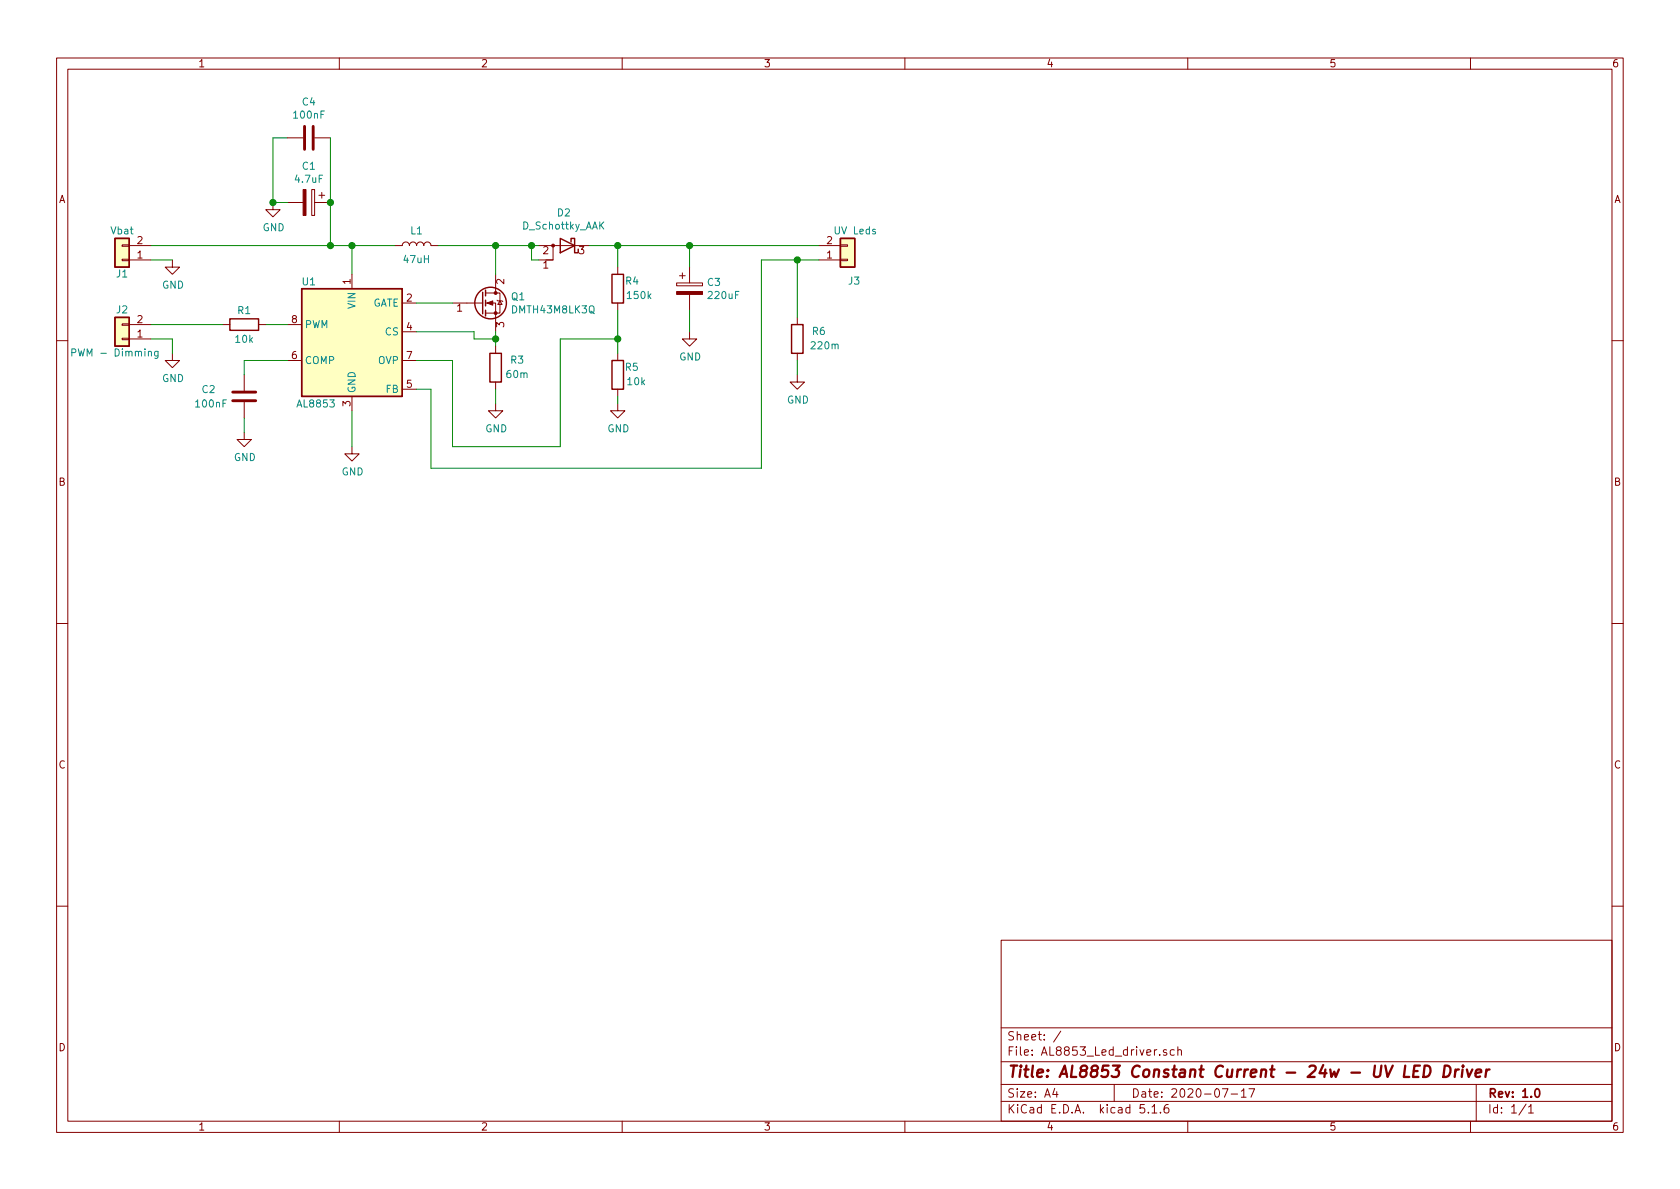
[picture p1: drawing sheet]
EESchema Schematic File Version 4
EELAYER 30 0
EELAYER END
$Descr A4 11693 8268
encoding utf-8
Sheet 1 1
Title "AL8853 Constant Current - 24w - UV LED Driver"
Date "2020-07-17"
Rev "1.0"
Comp ""
Comment1 ""
Comment2 ""
Comment3 ""
Comment4 ""
$EndDescr
$Comp
L Device:R R3
U 1 1
P 3450 2550
F 0 "R3" H 3300 2500 50  0000 C CNN
F 1 "60m" H 3300 2600 50  0000 C CNN
F 2 "Resistor_SMD:R_2010_5025Metric" V 3380 2550 50  0001 C CNN
F 3 "~" H 3450 2550 50  0001 C CNN
F 4 "Vishay / Dale" H 3450 2550 50  0001 C CNN "Mfr"
F 5 "WSLT2010R0600FEB18 " H 3450 2550 50  0001 C CNN "Mfr #"
F 6 "$1.04" H 3450 2550 50  0001 C CNN "Price"
	1    3450 2550
	-1   0    0    1   
$EndComp
$Comp
L Device:L L1
U 1 1
P 2900 1700
F 0 "L1" V 3000 1700 50  0000 C CNN
F 1 "47uH" V 2800 1700 50  0000 C CNN
F 2 "AL8853_Led_driver:L_Bourns_SRP1265A" H 2900 1700 50  0001 C CNN
F 3 "https://www.mouser.com/datasheet/2/54/srp1265a-1391487.pdf" H 2900 1700 50  0001 C CNN
F 4 "Bourns" V 2900 1700 50  0001 C CNN "Mfr"
F 5 "SRP1265A-470M" V 2900 1700 50  0001 C CNN "Mfr #"
F 6 "$1.46" V 2900 1700 50  0001 C CNN "Price"
	1    2900 1700
	0    -1   -1   0   
$EndComp
$Comp
L Device:Q_NMOS_GDS Q1
U 1 1
P 3350 2100
F 0 "Q1" H 3554 2146 50  0000 L CNN
F 1 "DMTH43M8LK3Q" H 3554 2055 50  0000 L CNN
F 2 "Package_TO_SOT_SMD:TO-252-2" H 3550 2200 50  0001 C CNN
F 3 "https://www.mouser.com/datasheet/2/115/DMTH43M8LK3Q-1142739.pdf" H 3350 2100 50  0001 C CNN
F 4 "Diodes Incorporated" H 3350 2100 50  0001 C CNN "Mfr"
F 5 "DMTH43M8LK3Q-13" H 3350 2100 50  0001 C CNN "Mfr #"
F 6 "$0.86" H 3350 2100 50  0001 C CNN "Price"
	1    3350 2100
	1    0    0    -1  
$EndComp
$Comp
L Device:R R4
U 1 1
P 4300 2000
F 0 "R4" H 4200 1950 50  0000 C CNN
F 1 "150k" H 4150 2050 50  0000 C CNN
F 2 "Resistor_SMD:R_1206_3216Metric" V 4230 2000 50  0001 C CNN
F 3 "https://www.mouser.fr/datasheet/2/427/dcrcwe3-1762152.pdf" H 4300 2000 50  0001 C CNN
F 4 "Vishay / Dale" H 4300 2000 50  0001 C CNN "Mfr"
F 5 "CRCW1206150KJNEA" H 4300 2000 50  0001 C CNN "Mfr #"
F 6 "$0.10" H 4300 2000 50  0001 C CNN "Price"
	1    4300 2000
	-1   0    0    1   
$EndComp
$Comp
L Device:R R5
U 1 1
P 4300 2600
F 0 "R5" H 4150 2550 50  0000 L CNN
F 1 "10k" H 4100 2650 50  0000 L CNN
F 2 "Resistor_SMD:R_1206_3216Metric" V 4230 2600 50  0001 C CNN
F 3 "https://www.mouser.fr/datasheet/2/427/crcwce3-1762584.pdf" H 4300 2600 50  0001 C CNN
F 4 "Vishay / Dale" H 4300 2600 50  0001 C CNN "Mfr"
F 5 "CRCW120610K0JNEAC" H 4300 2600 50  0001 C CNN "Mfr #"
F 6 "$0.10" H 4300 2600 50  0001 C CNN "Price"
	1    4300 2600
	-1   0    0    1   
$EndComp
$Comp
L Device:CP C3
U 1 1
P 4800 2000
F 0 "C3" H 4918 2046 50  0000 L CNN
F 1 "220uF" H 4918 1955 50  0000 L CNN
F 2 "Capacitor_SMD:CP_Elec_8x10" H 4838 1850 50  0001 C CNN
F 3 "https://www.mouser.com/datasheet/2/293/e-ucm-883824.pdf" H 4800 2000 50  0001 C CNN
F 4 "UCM1H221MNL1GS" H 4800 2000 50  0001 C CNN "Mfr #"
F 5 "$1.00" H 4800 2000 50  0001 C CNN "Price"
F 6 "Nichicon" H 4800 2000 50  0001 C CNN "Mfr"
	1    4800 2000
	1    0    0    -1  
$EndComp
$Comp
L Device:C C2
U 1 1
P 1700 2750
F 0 "C2" H 1400 2800 50  0000 L CNN
F 1 "100nF" H 1350 2700 50  0000 L CNN
F 2 "Capacitor_SMD:C_1206_3216Metric" H 1738 2600 50  0001 C CNN
F 3 "https://www.mouser.com/datasheet/2/212/KEM_C1002_X7R_SMD-1102033.pdf" H 1700 2750 50  0001 C CNN
F 4 "C1206C104K5RAC7210 " H 1700 2750 50  0001 C CNN "Mfr #"
F 5 "$0.12" H 1700 2750 50  0001 C CNN "Price"
F 6 "KEMET" H 1700 2750 50  0001 C CNN "Mfr"
	1    1700 2750
	1    0    0    -1  
$EndComp
$Comp
L power:GND #PWR04
U 1 1
P 2450 3100
F 0 "#PWR04" H 2450 2850 50  0001 C CNN
F 1 "GND" H 2455 2927 50  0000 C CNN
F 2 "" H 2450 3100 50  0001 C CNN
F 3 "" H 2450 3100 50  0001 C CNN
	1    2450 3100
	1    0    0    -1  
$EndComp
$Comp
L power:GND #PWR02
U 1 1
P 1700 3000
F 0 "#PWR02" H 1700 2750 50  0001 C CNN
F 1 "GND" H 1705 2827 50  0000 C CNN
F 2 "" H 1700 3000 50  0001 C CNN
F 3 "" H 1700 3000 50  0001 C CNN
	1    1700 3000
	1    0    0    -1  
$EndComp
$Comp
L power:GND #PWR05
U 1 1
P 3450 2800
F 0 "#PWR05" H 3450 2550 50  0001 C CNN
F 1 "GND" H 3455 2627 50  0000 C CNN
F 2 "" H 3450 2800 50  0001 C CNN
F 3 "" H 3450 2800 50  0001 C CNN
	1    3450 2800
	1    0    0    -1  
$EndComp
$Comp
L Device:R R6
U 1 1
P 5550 2350
F 0 "R6" H 5400 2300 50  0000 C CNN
F 1 "220m" H 5250 2400 50  0000 L CNN
F 2 "Resistor_SMD:R_1206_3216Metric" V 5480 2350 50  0001 C CNN
F 3 "https://www.mouser.com/datasheet/2/427/rcwe-1761813.pdf" H 5550 2350 50  0001 C CNN
F 4 "Vishay / Dale" H 5550 2350 50  0001 C CNN "Mfr"
F 5 "RCWE1206R200FKEA " H 5550 2350 50  0001 C CNN "Mfr #"
F 6 "$0.65" H 5550 2350 50  0001 C CNN "Price"
	1    5550 2350
	-1   0    0    1   
$EndComp
$Comp
L power:GND #PWR06
U 1 1
P 4300 2800
F 0 "#PWR06" H 4300 2550 50  0001 C CNN
F 1 "GND" H 4305 2627 50  0000 C CNN
F 2 "" H 4300 2800 50  0001 C CNN
F 3 "" H 4300 2800 50  0001 C CNN
	1    4300 2800
	1    0    0    -1  
$EndComp
$Comp
L power:GND #PWR07
U 1 1
P 4800 2300
F 0 "#PWR07" H 4800 2050 50  0001 C CNN
F 1 "GND" H 4805 2127 50  0000 C CNN
F 2 "" H 4800 2300 50  0001 C CNN
F 3 "" H 4800 2300 50  0001 C CNN
	1    4800 2300
	1    0    0    -1  
$EndComp
$Comp
L power:GND #PWR08
U 1 1
P 5550 2600
F 0 "#PWR08" H 5550 2350 50  0001 C CNN
F 1 "GND" H 5555 2427 50  0000 C CNN
F 2 "" H 5550 2600 50  0001 C CNN
F 3 "" H 5550 2600 50  0001 C CNN
	1    5550 2600
	1    0    0    -1  
$EndComp
$Comp
L Device:R R1
U 1 1
P 1700 2250
F 0 "R1" V 1600 2250 50  0000 C CNN
F 1 "10k" V 1800 2250 50  0000 C CNN
F 2 "Resistor_SMD:R_1206_3216Metric" V 1630 2250 50  0001 C CNN
F 3 "https://www.mouser.fr/datasheet/2/427/crcwce3-1762584.pdf" H 1700 2250 50  0001 C CNN
F 4 "Vishay / Dale" V 1700 2250 50  0001 C CNN "Mfr"
F 5 "CRCW120610K0JNEAC" V 1700 2250 50  0001 C CNN "Mfr #"
F 6 "$0.10" V 1700 2250 50  0001 C CNN "Price"
	1    1700 2250
	0    1    1    0   
$EndComp
$Comp
L Device:CP C1
U 1 1
P 2150 1400
F 0 "C1" V 1895 1400 50  0000 C CNN
F 1 "4.7uF" V 1986 1400 50  0000 C CNN
F 2 "Capacitor_SMD:C_1206_3216Metric" H 2188 1250 50  0001 C CNN
F 3 "https://www.mouser.com/datasheet/2/212/KEM_C1002_X7R_SMD-1102033.pdf" H 2150 1400 50  0001 C CNN
F 4 "KEMET" V 2150 1400 50  0001 C CNN "Mfr"
F 5 "C1206C475K5RACTU" V 2150 1400 50  0001 C CNN "Mfr #"
F 6 "$0.28" V 2150 1400 50  0001 C CNN "Price"
	1    2150 1400
	0    1    1    0   
$EndComp
Wire Wire Line
	1700 2900 1700 3000
Wire Wire Line
	2450 2850 2450 3100
Wire Wire Line
	2000 2250 1850 2250
Wire Wire Line
	2000 2500 1700 2500
Wire Wire Line
	1700 2500 1700 2600
Wire Wire Line
	2900 2100 3150 2100
Wire Wire Line
	3450 2300 3450 2350
Wire Wire Line
	3300 2350 3450 2350
Connection ~ 3450 2350
Wire Wire Line
	3450 2350 3450 2400
Wire Wire Line
	3450 2700 3450 2800
Wire Wire Line
	2900 2500 3150 2500
Wire Wire Line
	3150 2500 3150 3100
Wire Wire Line
	3150 3100 3900 3100
Wire Wire Line
	3900 3100 3900 2350
Wire Wire Line
	3900 2350 4300 2350
Wire Wire Line
	4300 2350 4300 2450
Wire Wire Line
	4300 2150 4300 2350
Connection ~ 4300 2350
Wire Wire Line
	3450 1900 3450 1700
Wire Wire Line
	3450 1700 3050 1700
Wire Wire Line
	4800 1850 4800 1700
Wire Wire Line
	4300 1850 4300 1700
Wire Wire Line
	4300 1700 4800 1700
Wire Wire Line
	4300 2750 4300 2800
Wire Wire Line
	4800 2150 4800 2300
Wire Wire Line
	2900 2700 3000 2700
Wire Wire Line
	3000 2700 3000 3250
Wire Wire Line
	5550 2500 5550 2600
Wire Wire Line
	2450 1900 2450 1700
Connection ~ 2450 1700
Wire Wire Line
	2450 1700 2750 1700
$Comp
L power:GND #PWR03
U 1 1
P 1900 1400
F 0 "#PWR03" H 1900 1150 50  0001 C CNN
F 1 "GND" H 1905 1227 50  0000 C CNN
F 2 "" H 1900 1400 50  0001 C CNN
F 3 "" H 1900 1400 50  0001 C CNN
	1    1900 1400
	1    0    0    -1  
$EndComp
Wire Wire Line
	1900 1400 2000 1400
Connection ~ 2300 1700
Wire Wire Line
	2300 1700 2450 1700
Wire Wire Line
	2900 2300 3300 2300
Wire Wire Line
	3300 2300 3300 2350
$Comp
L Device:D_Schottky_AAK D2
U 1 1
P 3950 1700
F 0 "D2" H 3975 1475 50  0000 C CNN
F 1 "D_Schottky_AAK" H 3975 1566 50  0000 C CNN
F 2 "AL8853_Led_driver:Nexperia_CFP15_SOT-1289" H 3950 1700 50  0001 C CNN
F 3 "https://www.mouser.com/datasheet/2/916/PMEG045V100EPD-1320491.pdf" H 3950 1700 50  0001 C CNN
F 4 "Nexperia" H 3950 1700 50  0001 C CNN "Mfr"
F 5 "PMEG045V100EPDAZ" H 3950 1700 50  0001 C CNN "Mfr #"
F 6 "$0.63" H 3950 1700 50  0001 C CNN "Price"
	1    3950 1700
	-1   0    0    1   
$EndComp
Wire Wire Line
	3750 1700 3700 1700
Connection ~ 3450 1700
Wire Wire Line
	4100 1700 4300 1700
Connection ~ 4300 1700
Wire Wire Line
	3750 1800 3700 1800
Wire Wire Line
	3700 1800 3700 1700
Connection ~ 3700 1700
Wire Wire Line
	3700 1700 3450 1700
$Comp
L Connector_Generic:Conn_01x02 J3
U 1 1
P 5900 1800
F 0 "J3" H 5900 1950 50  0000 L CNN
F 1 "UV Leds" H 5800 1600 50  0000 L CNN
F 2 "Connector_Wire:SolderWire-2.5sqmm_1x02_P8.8mm_D2.4mm_OD4.4mm" H 5900 1800 50  0001 C CNN
F 3 "~" H 5900 1800 50  0001 C CNN
	1    5900 1800
	1    0    0    1   
$EndComp
$Comp
L Connector_Generic:Conn_01x02 J1
U 1 1
P 850 1800
F 0 "J1" H 850 1900 50  0000 C CNN
F 1 "Vbat" H 850 1600 50  0000 C CNN
F 2 "Connector_Wire:SolderWire-2.5sqmm_1x02_P8.8mm_D2.4mm_OD4.4mm" H 850 1800 50  0001 C CNN
F 3 "~" H 850 1800 50  0001 C CNN
	1    850  1800
	-1   0    0    1   
$EndComp
$Comp
L power:GND #PWR01
U 1 1
P 1200 1800
F 0 "#PWR01" H 1200 1550 50  0001 C CNN
F 1 "GND" H 1205 1627 50  0000 C CNN
F 2 "" H 1200 1800 50  0001 C CNN
F 3 "" H 1200 1800 50  0001 C CNN
	1    1200 1800
	1    0    0    -1  
$EndComp
$Comp
L Connector_Generic:Conn_01x02 J2
U 1 1
P 850 2350
F 0 "J2" H 850 2150 50  0000 C CNN
F 1 "PWM - Dimming" H 900 2450 50  0000 C CNN
F 2 "Connector_PinHeader_2.54mm:PinHeader_1x02_P2.54mm_Vertical" H 850 2350 50  0001 C CNN
F 3 "~" H 850 2350 50  0001 C CNN
	1    850  2350
	-1   0    0    1   
$EndComp
Wire Wire Line
	1050 1700 2300 1700
Wire Wire Line
	1050 1800 1200 1800
Wire Wire Line
	4800 1700 5700 1700
Connection ~ 4800 1700
Wire Wire Line
	5700 1800 5550 1800
Wire Wire Line
	5300 1800 5300 3250
Wire Wire Line
	5300 3250 3000 3250
Connection ~ 5550 1800
Wire Wire Line
	5550 1800 5300 1800
Wire Wire Line
	5550 1800 5550 2200
Wire Wire Line
	1050 2250 1550 2250
$Comp
L Device:C C4
U 1 1
P 2150 950
F 0 "C4" V 1898 950 50  0000 C CNN
F 1 "100nF" V 1989 950 50  0000 C CNN
F 2 "Capacitor_SMD:C_1206_3216Metric" H 2188 800 50  0001 C CNN
F 3 "https://www.mouser.com/datasheet/2/212/KEM_C1002_X7R_SMD-1102033.pdf" H 2150 950 50  0001 C CNN
F 4 "KEMET" V 2150 950 50  0001 C CNN "Mfr"
F 5 "C1206C104K5RAC7210 " V 2150 950 50  0001 C CNN "Mfr #"
F 6 "$0.12" V 2150 950 50  0001 C CNN "Price"
	1    2150 950 
	0    1    1    0   
$EndComp
Wire Wire Line
	2300 950  2300 1400
Connection ~ 2300 1400
Wire Wire Line
	2300 1400 2300 1700
Wire Wire Line
	2000 950  1900 950 
Wire Wire Line
	1900 950  1900 1400
Connection ~ 1900 1400
$Comp
L power:GND #PWR0101
U 1 1
P 1200 2450
F 0 "#PWR0101" H 1200 2200 50  0001 C CNN
F 1 "GND" H 1205 2277 50  0000 C CNN
F 2 "" H 1200 2450 50  0001 C CNN
F 3 "" H 1200 2450 50  0001 C CNN
	1    1200 2450
	1    0    0    -1  
$EndComp
Wire Wire Line
	1050 2350 1200 2350
Wire Wire Line
	1200 2350 1200 2450
$Comp
L al8853:AL8853 U1
U 1 1
P 2450 2400
F 0 "U1" H 2150 2850 50  0000 C CNN
F 1 "AL8853" H 2200 2000 50  0000 C CNN
F 2 "Package_SO:SO-8_3.9x4.9mm_P1.27mm" H 2450 2400 50  0001 C CNN
F 3 "https://www.diodes.com/assets/Datasheets/AL8853.pdf" H 2450 2500 50  0001 C CNN
F 4 "Diodes Incorporated " H 2450 2400 50  0001 C CNN "Mfr"
F 5 "AL8853S-13 " H 2450 2400 50  0001 C CNN "Mfr #"
F 6 "$0.68" H 2450 2400 50  0001 C CNN "Price"
	1    2450 2400
	1    0    0    -1  
$EndComp
$EndSCHEMATC
